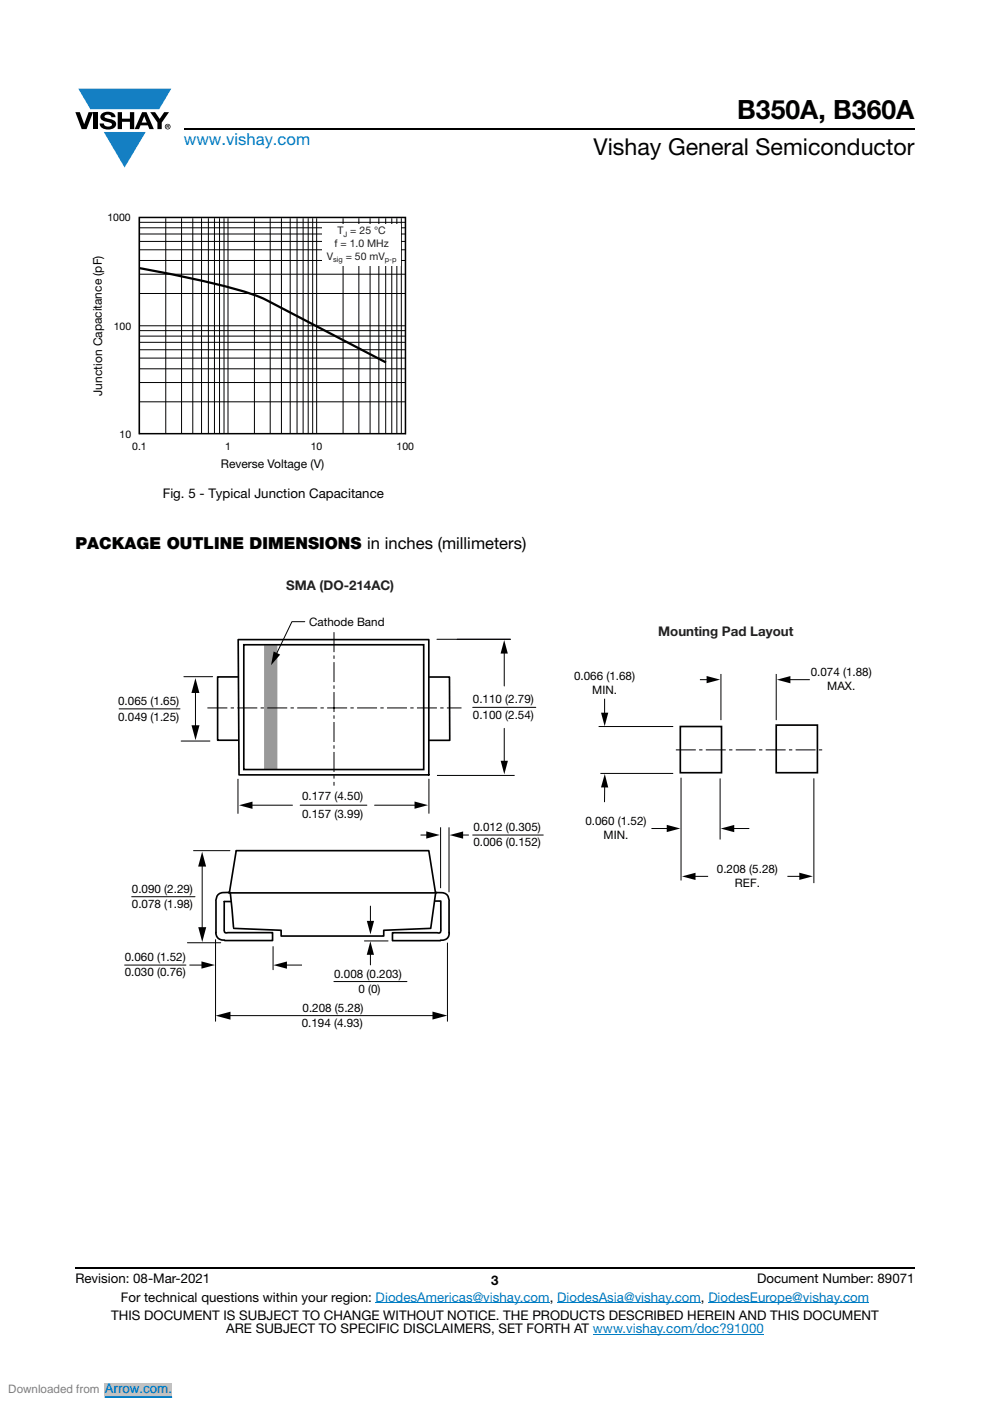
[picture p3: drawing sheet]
<svg xmlns="http://www.w3.org/2000/svg" width="210mm" height="297mm" viewBox="0 0 210 297" stroke-linecap="round" stroke-linejoin="round" font-family="sans-serif">
<g fill="#147fc3">
<path d="M16.6 18.8h19.7l-2.5 4.4h-3.8h-10.8z"/>
<path d="M22 28h8.9l-4.5 7.5z"/>
</g>
<g fill="#000">
<path d="M16 23.8h.9l1 2.5 .9-2.5h.9l-1.3 3.6h-1.1zM19.9 23.8h.9v3.6h-.9zM21.6 24.1a2.1 2.1 0 0 1 2.8 .3l.1 .5h-.9a.79 .79 0 0 0-.7-.6 .79 .79 0 0 0-.7 .4l.2 .3 1 .3a1.08 1.08 0 0 1 1.2 1 1.08 1.08 0 0 1-1.1 1.1 1.73 1.73 0 0 1-2.4-1.2h.9a.96 .96 0 0 0 .8 .6 .96 .96 0 0 0 1-.4 1.68 1.68 0 0 0-1.6-.7 .92 .92 0 0 1-.9-.6 .92 .92 0 0 1 .3-1zM25 23.8h.9v1.4h1.7v-1.4h.9v3.6h-.9v-1.6h-1.7v1.6h-.9zM31.9 23.8h1l1 1.4 .9-1.4h1l-1.5 2.2v1.4h-.9v-1.4z"/>
<path d="M30.6 24.7l.5 1.3h-1zM30.1 23.8l-1.5 3.6h.9l.3-.8h1.6l.3 .8h.9l-1.5-3.6z"/>
<path d="M35.5 26.6h.2v.2h-.2zM35.3 26.5v.7h.2v-.3l.3 .3-.1-.3 .1-.2v-.1z"/>
<path d="M35.1 26.9a.46 .46 0 0 1 .9 0 .46 .46 0 0 1-.9 0zM35 26.9a.6 .6 0 0 0 1.2 0 .6 .6 0 0 0-1.2 0z"/>
</g>
<path d="M39 27.4h155M16 268.8h178" fill="none" stroke="#000" stroke-width=".36"/>
<path d="M79.7 276.2h36.9M118.2 276.2h30.5M150.2 276.2h34.2M125.8 282.9h36.2" fill="none" stroke="#007ec4" stroke-width=".21"/>
<g fill="none" stroke="#000" stroke-width=".21">
<path d="M29.5 46.1v46M29.6 58.1h56.4M29.6 55.2h56.4M29.6 53h56.4M29.6 48.3h56.4M29.6 49.6h56.4M29.6 51.2h56.4M29.6 47.1h56.4M35.2 46.3v45.7M38.5 46.3v45.7M40.9 46.3v45.7M42.7 46.3v45.7"/>
<path d="M44.2 46.3v45.7M45.5 46.3v45.7M46.6 46.3v45.7M47.5 46.3v45.7M48.4 46.3v45.7M54 46.3v45.7M57.3 46.3v45.7M59.7 46.3v45.7M61.6 46.3v45.7M63 46.3v45.7M64.3 46.3v45.7M65.4 46.3v45.7"/>
<path d="M66.3 46.3v45.7M67.2 46.3v45.7M72.8 46.3v45.7M76.1 46.3v45.7M78.5 46.3v45.7M80.4 46.3v45.7M81.8 46.3v45.7M83.1 46.3v45.7M84.2 46.3v45.7M85.1 46.3v45.7M86 46.1v46M29.6 78.2h56.4"/>
<path d="M29.6 75.9h56.4M29.6 71.3h56.4M29.6 72.6h56.4M29.6 74.2h56.4M29.6 70.1h56.4M29.6 69.1h56.4M29.6 62.2h56.4M29.6 85.2h56.4M29.6 81.1h56.4"/>
</g>
<path d="M29.6 46.1h56.4v45.8h-56.4z" fill="none" stroke="#000" stroke-width=".32"/>
<path d="M29.6 56.9l5 .9a142.8 142.8 0 0 1 20.5 5.2l26.8 13.8" fill="none" stroke="#000" stroke-width=".48"/>
<path d="M68.4 47.6h16.6v8.8h-16.6z" fill="#fff"/>
<path d="M57.4 136.8v26.3" fill="none" stroke="#999" stroke-width="2.8" stroke-linecap="butt"/>
<g fill="none" stroke="#000" stroke-width=".21">
<path d="M64.6 131.8h-2.7l-3.4 7.1M92.7 135.5h15.6M107 138v7.4M25.3 150.3h12.9M38.4 157.1h6.1M39 143.5h6.1M41.5 146.3v8.1M100.3 150h13.3M107 154.4v7.4M127 154h15.8M128.2 148.1v3.5M148.5 144.1h1.9"/>
<path d="M152.9 142.9v9.8M164.6 142.9v9.8M171.8 144.1h-4.7M50.5 165.1v7.4M53 170.7h9M63.7 170.7h14.1M79.4 170.7h9M89.3 177h1.6M91 165.1v7.4M92.7 164.4h16.5M93.5 175.4v12.9M95.2 175.4v13.8"/>
<path d="M97.7 177h1.7M100.3 177h14.9M127.3 164h15.5M128.3 166.4l-.1 3.7M138.2 175.7h3.7M144.4 164.9v21.8M152.7 165v13M158.9 175.7h-3.7M172.6 165v22.2M27.9 190.1h13.5M39.8 199.9h7M41 180.4h7.8"/>
<path d="M42.9 183.2v14M45.7 199.2v17.4M77.3 199.5h5M78.6 192.1v3.7M94.9 199.9v16.7M147 185.8h3.2M170.1 185.8h-3.1M26.4 204.6h13M43.3 204.6h-3.1M48.3 215.3h44M57.9 200.7v4.9M64.1 204.6h-3.8"/>
<path d="M70.8 208.1h15.5M78.6 201.9v2.7"/>
</g>
<g fill="#000">
<path d="M58 138.1l1.4 .7-1.9 2.2zM106.9 135.7l.8 2.9h-1.5zM40.6 153.8h1.7l-.8 3.1zM41.4 143.8l.9 3.1h-1.7zM127.5 151.1h1.5l-.8 2.9zM149.9 143.3l2.8 .8-2.8 .8zM164.8 144.1l2.8-.8v1.6zM50.7 170.7l2.9-.7v1.5zM87.9 169.9l2.9 .8-2.9 .8zM90.4 176.3l2.9 .7-2.9 .8zM95.4 177.1l2.8-.8v1.5zM106.2 161.3h1.5l-.7 2.9z"/>
<path d="M128.3 164.1l.7 2.9-1.5-.1zM141.4 174.9l2.9 .8-2.9 .7zM152.9 175.7l2.8-.8v1.5zM42.1 196.6h1.6l-.8 3.1zM42.9 180.6l.8 3.1h-1.7zM77.8 195.2h1.5l-.7 2.9zM144.7 185.8l2.8-.8v1.6zM169.5 185l2.9 .8-2.9 .8zM42.7 203.8l2.9 .8-2.9 .8zM45.7 215.3l3.2-.8v1.7zM58 204.6l2.9-.7v1.5zM78.6 199.6l.7 2.8h-1.5z"/>
<path d="M91.7 214.5l3.2 .8-3.2 .9z"/>
</g>
<g fill="none" stroke="#000" stroke-width=".35">
<path d="M51.7 136.7h38.2v26.5h-38.2zM50.4 143.5h-4.2v13.4h4.2M91 143.5h4.3l.1 13.5h-4.4M144.3 154h8.7v9.8h-8.7zM164.6 153.7h8.8v10.1h-8.8zM91 164.3v-28.7h-40.5l.2 28.7h40.3M45.8 197.7a1.59 1.59 0 0 0 1.8 1.6M47.5 191.1h1.5M47.6 191.1v6.5l.3 .2 9.9-.1v1.7h-10.2M48.5 189.2a3.1 3.1 0 0 0-2.3 .5l-.4 1.2v6.9M48.8 189.3l-.2 .2 .2-.2 .7 7.3M50.1 180.4h40.9l1.4 8.9h-43.8l1.5-8.7"/>
<path d="M92.3 191h1.2l-.1 6.7-.2 .1h-10v1.6h10.2M92.4 189.5l-1 7.3-10 .4v1.3h-21.8v-1.3l-10-.4M92.6 189.3v-.1a3.1 3.1 0 0 1 2.3 .6l.3 1.2v6.8M95.3 197.7a1.53 1.53 0 0 1-1.9 1.6"/>
</g>
<path d="M70.8 134v32.6M44 150.1h53.9M143.4 159h31" fill="none" stroke="#000" stroke-width=".21" stroke-dasharray="4.2 .7 .7 .7" stroke-linecap="butt"/>
<path d="M0 294.6h70.6" fill="none" stroke="#fff" stroke-width="2.5" stroke-linecap="butt"/>
<path d="M22.2 293.3h14.3v2.6h-14.3z" fill="#c0c0c0"/>
<path d="M22.2 296.2h14.3" fill="none" stroke="#00f" stroke-width=".21"/>
<path d="M0 294.6h70.6" fill="none" stroke="#fff" stroke-width="2.5" stroke-linecap="butt"/>
<path d="M22.2 293.3h14.3v2.6h-14.3z" fill="#c0c0c0"/>
<path d="M22.2 296.2h14.3" fill="none" stroke="#00f" stroke-width=".21"/>
<path d="M0 294.6h70.6" fill="none" stroke="#fff" stroke-width="2.5" stroke-linecap="butt"/>
<path d="M22.2 293.3h14.3v2.6h-14.3z" fill="#c0c0c0"/>
<path d="M22.2 296.2h14.3" fill="none" stroke="#00f" stroke-width=".21"/>
<text font-size="5.6" x="156.4" y="25.3">B350A, B360A</text>
<text font-size="4.9" x="125.9" y="32.8">Vishay General Semiconductor</text>
<text font-size="3.5" fill="#007ec4" x="39" y="30.8">www.vishay.com</text>
<text font-size="3.5" x="16" y="116.3">PACKAGE OUTLINE DIMENSIONS in inches (millimeters)</text>
<g font-size="2.8">
<text x="34.5" y="105.6">Fig. 5 - Typical Junction Capacitance</text>
<text x="16" y="272.1">Revision: 08-Mar-2021</text>
<text x="25.6" y="275.9">For technical questions within your region: DiodesAmericas@vishay.com, DiodesAsia@vishay.com, DiodesEurope@vishay.com</text>
<text x="104.2" y="272.4">3</text>
<text x="160.6" y="272.1">Document Number: 89071</text>
<text x="23.6" y="279.8">THIS DOCUMENT IS SUBJECT TO CHANGE WITHOUT NOTICE. THE PRODUCTS DESCRIBED HEREIN AND THIS DOCUMENT</text>
<text x="48" y="282.6">ARE SUBJECT TO SPECIFIC DISCLAIMERS, SET FORTH AT www.vishay.com/doc?91000</text>
</g>
<g font-size="2.8" fill="#231f20">
<text x="60.7" y="125.2">SMA (DO-214AC)</text>
<text x="139.6" y="134.8">Mounting Pad Layout</text>
</g>
<text font-size="2.8" fill="#00f" x="22.2" y="295.3">Arrow.com.</text>
<g font-size="2.5">
<text x="21.7" y="83.9" transform="rotate(-90 21.7 83.9)">Junction Capacitance (pF)</text>
<text x="46.8" y="99.3">Reverse Voltage (V)</text>
<text x="65.6" y="132.7">Cathode Band</text>
<text x="172" y="143.4">0.074 (1.88)</text>
<text x="25.1" y="149.4">0.065 (1.65)</text>
<text x="100.3" y="149.1">0.110 (2.79)</text>
<text x="121.8" y="144.3">0.066 (1.68)</text>
<text x="125.6" y="147.2">MIN.</text>
<text x="175.5" y="146.4">MAX.</text>
<text x="25.1" y="152.8">0.049 (1.25)</text>
<text x="100.3" y="152.4">0.100 (2.54)</text>
<text x="64.1" y="173.3">0.157 (3.99)</text>
<text x="64.1" y="169.7">0.177 (4.50)</text>
<text x="100.4" y="179.5">0.006 (0.152)</text>
<text x="100.4" y="176.2">0.012 (0.305)</text>
<text x="124.2" y="175">0.060 (1.52)</text>
<text x="128" y="177.9">MIN.</text>
<text x="152.1" y="185.2">0.208 (5.28)</text>
<text x="28" y="189.3">0.090 (2.29)</text>
<text x="155.9" y="188.1">REF.</text>
<text x="28" y="192.5">0.078 (1.98)</text>
<text x="26.5" y="203.8">0.060 (1.52)</text>
<text x="26.5" y="207">0.030 (0.76)</text>
<text x="70.9" y="207.3">0.008 (0.203)</text>
<text x="64.2" y="214.5">0.208 (5.28)</text>
<text x="76" y="210.5">0 (0)</text>
<text x="64" y="217.7">0.194 (4.93)</text>
</g>
<text font-size="2.5" fill="#808080" x="1.8" y="295.3">Downloaded from</text>
<g font-size="2.2">
<text x="22.8" y="46.8">1000</text>
<text x="24.1" y="69.9">100</text>
<text x="25.4" y="92.9">10</text>
<text x="28" y="95.4">0.1</text>
<text x="47.8" y="95.4">1</text>
<text x="65.9" y="95.4">10</text>
<text x="84.1" y="95.4">100</text>
</g>
<g font-size="2.2" fill="#211e1e">
<text x="70.9" y="52.4">f = 1.0 MHz</text>
<text x="71.6" y="49.7">T</text>
<text x="74.3" y="49.7">= 25 °C</text>
<text x="69.3" y="55">V</text>
<text x="73.3" y="55">= 50 mV</text>
</g>
<g font-size="1.6" fill="#211e1e">
<text x="72.9" y="50.3">J</text>
<text x="70.7" y="55.7">sig</text>
<text x="81.6" y="55.7">p-p</text>
</g>
</svg>
